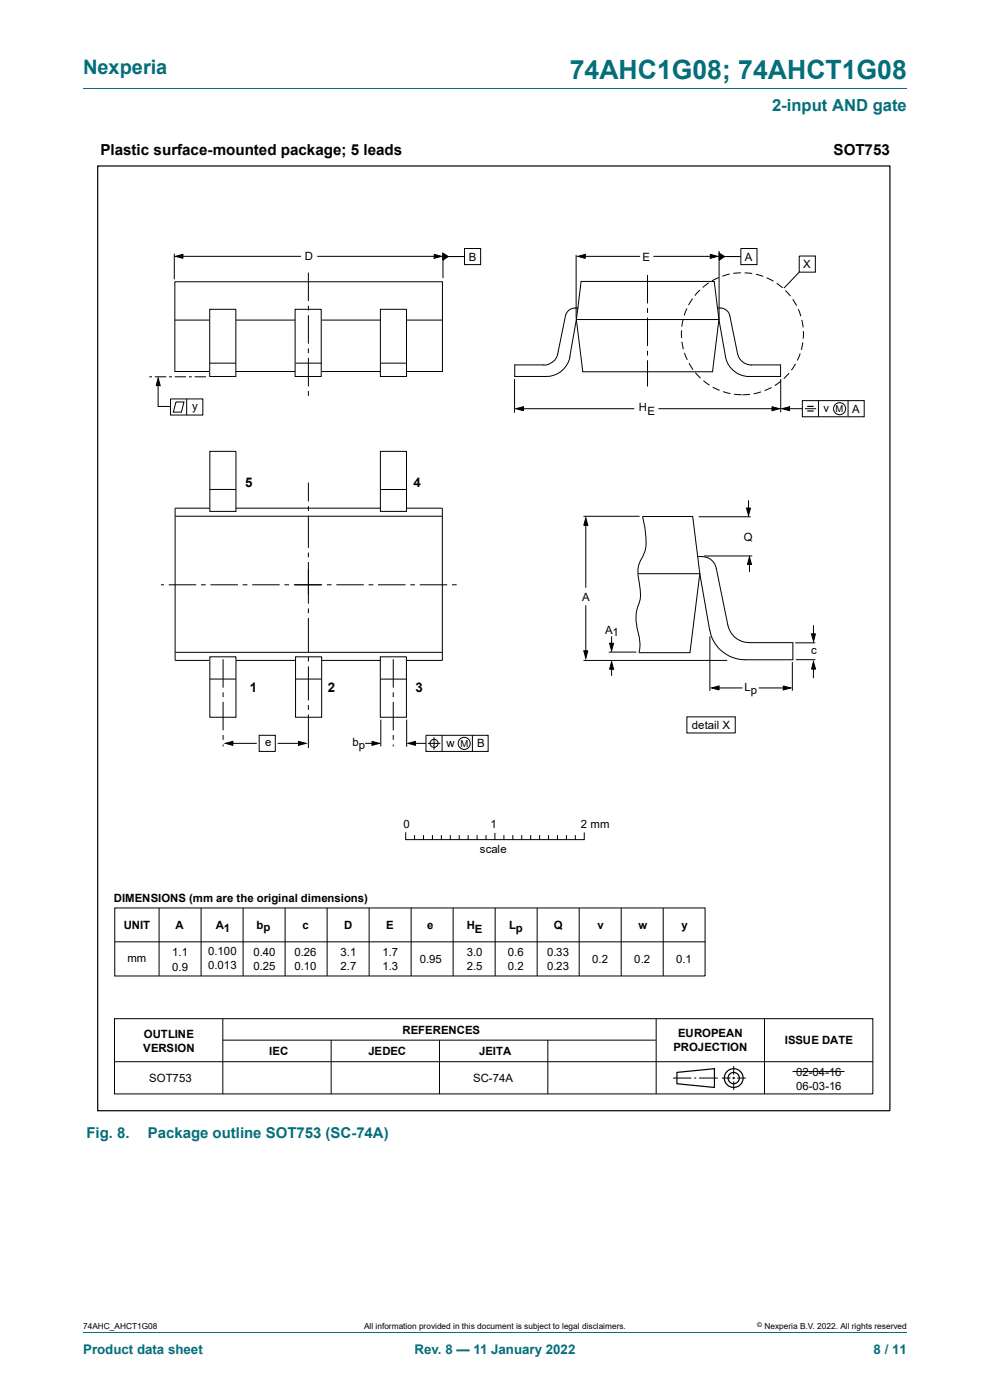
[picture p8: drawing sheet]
<svg xmlns="http://www.w3.org/2000/svg" width="210mm" height="297mm" viewBox="0 0 210 297" stroke-linecap="round" stroke-linejoin="round" font-family="sans-serif">
<path d="M17.6 18.8h174.8" fill="none" stroke="#036f7b" stroke-width=".21"/>
<g fill="none" stroke="#000" stroke-width=".21">
<path d="M37 53.8v5.5M37.1 59.8h56.8v19h-56.8zM37.2 54.4l1.6-.4v.8zM38.2 54.4h25.7M67.3 54.4h25.5M92.1 54l1.6 .4-1.6 .4zM93.9 53.7l1.2 .7-1.2 .8zM94 53.9v5.1M94.5 54.4h4M98.5 52.7h3.5v3.4h-3.5zM122.2 54v13.5M122.6 54.4l1.6-.4v.8z"/>
<path d="M123.3 54.4h12.5M137.4 58.3v6.1M138.6 54.4h12.8M150.7 54l1.5 .4-1.5 .4zM152.5 58.9l-1.5 .7M152.5 53.2v14.5M152.5 53.7l1.2 .7-1.2 .8zM153.1 54.4h4M154.8 58.2l-1.6 .4M157.1 52.7h3.5v3.4h-3.5zM157.2 57.9l-1.6 .1M158 57.9l1.6 .1"/>
<path d="M160.3 58.2l1.6 .4M162.6 58.9l1.5 .8M169.5 54.3h3.5v3.4h-3.5zM169.5 57.7l-3.2 3.4M31.7 79.9h.5M32.8 79.9h2.5M35.9 79.9h.6M37.1 79.9h2.4M37.1 67.9h56.8M40.1 79.9h.6M41.3 79.9h2.4M137.4 65.4v1"/>
<path d="M137.4 67.4v6M137.4 74.4v1M137.4 76.4v5.6M144.6 70.1v1.6M144.6 72.5l.3 1.6M144.9 67.7l-.3 1.6M145.2 74.8l.6 1.5M145.7 65.4l-.6 1.5M146.1 77.1l.9 1.3M146.9 63.3l-.9 1.4M147.5 79l1.1 1.2M148.5 61.5l-1.1 1.2"/>
<path d="M150.3 60l-1.2 1M164.8 60.1l1.2 1M166.6 61.6l1.1 1.2M167.4 79.2l-1.1 1.1M168.2 63.5l.8 1.3M168.8 77.2l-.9 1.3M169.3 65.6l.6 1.5M169.7 75l-.6 1.5M170.1 67.9l.3 1.5M170.3 72.6l-.3 1.6M170.4 70.2v1.7M33.5 80.7v5.5h2.7"/>
<path d="M33.6 80.2l.4 1.6h-.9zM36.2 84.6h6.8v3.4h-6.8zM37.3 85.3h1.7l-.5 2.1h-1.7zM39.6 84.6v3.4M44.5 95.8h5.6v12.7h-5.6zM80.7 95.8h5.5v12.7h-5.5zM109.1 80.4v7.2M109.4 86.7l1.6-.4v.8zM110.2 86.7h24.4M139.7 86.7h24.6M149.2 80.8l1.3 .9M151.2 82.1l1.4 .7"/>
<path d="M153.4 83.1l1.5 .4M155.7 83.6l1.6 .2M159.1 83.7l-1.6 .1M161.4 83.1l-1.5 .4M163.7 82.2l-1.5 .7M163.8 86.3l1.5 .4-1.5 .4zM165.6 80.4v7.1M165.7 80.8l-1.4 1M165.9 86.7l1.6-.4v.8zM166.8 86.7h3.4M170.2 85h13.1v3.4h-13.1zM170.8 86.7h2.3"/>
<path d="M173.6 85v3.4M179.9 85v3.4M37.2 109.5h56.6M44.5 107.8h-7.4v32.3h7.2M44.5 103.8h5.6M50 107.8h30.7M65.4 102.4v4M65.4 107.4v1M65.4 109.4v6.8M65.4 117.2v1M65.4 119.2v8.9M80.7 103.8h5.5"/>
<path d="M86.2 107.8h7.6v32.3h-7.6M123.8 109.5h11.9M124.3 109.9l.4 1.5h-.9zM124.3 111.1v13.6M136.3 109.6a17.6 17.6 0 0 1 .5 7.3l-.8 1.8a5.3 5.3 0 0 0-.6 3.9l.3 1.5a7.4 7.4 0 0 1-.6 5.1 11 11 0 0 0 .5 5.9 6.6 6.6 0 0 1-.1 3.3M148.2 109.6h11M149.4 117.9h10.2M158.3 107.8h.9l-.4 1.6zM158.8 106.2v2.4M159 118.2l.4 1.5h-.8zM159 118.9v2.4M34.1 124.1h.7"/>
<path d="M35.8 124.1h5.8M37.2 138.4h56.6M42.6 124.1h1M44.5 139.3h5.6v12.9h-5.6zM44.6 124.1h5.9M47.3 139.9v6M51.5 124.1h1M53.5 124.1h5.8M60.3 124.1h1M62.3 124.1h6M62.7 139.3h5.5v12.9h-5.5zM65.4 129.1v1"/>
<path d="M65.4 131.1v7.2M65.4 139.3v1M69.3 124.1h1M71.3 124.1h5.9M78.2 124.1h1M80.2 124.1h5.8M80.7 139.3h5.5v12.9h-5.5zM83.4 139.9v6M87 124.1h1M89 124.1h5.9M95.9 124.1h1M123.8 138.1h.9l-.4 1.5z"/>
<path d="M124.3 128.4v10.3M129.1 138.3h5.9M129.3 136.5h.9l-.5 1.6zM129.7 135v2.6M150.6 135v11.6M172.1 134.5h.9l-.4 1.6zM172.6 132.6v3M172.9 136.4h-4.2M172.9 139.9h-4.1M44.5 144.1h5.6M47.3 146.9v1M47.3 148.9v6"/>
<path d="M47.3 155.9v1M47.3 157.9v.4M47.8 157.7l1.6-.4v.8zM48.7 157.7h5.8M50.1 140.1h12.6M55 156h3.4v3.4h-3.4zM58.9 157.7h5.2M62.7 144.1h5.5M63.3 157.3l1.6 .4-1.6 .4zM65.4 141.3v7.3M65.4 149.6v1M65.4 151.6v7.1"/>
<path d="M68.3 140.1h12.4M77.5 157.7h2.2M78.9 157.3l1.6 .4-1.6 .4zM80.7 144.1h5.5M80.8 152.7v5.7M83.4 146.9v1M83.4 148.9v6M83.4 155.9v1M83.4 157.9v.4M86.3 152.7v5.7M86.5 157.7l1.6-.4v.8zM87.4 157.7h3"/>
<path d="M90.4 156h13.1v3.4h-13.1zM90.8 157.7h2.6M92.1 156.4v2.6M93.8 156v3.4M100.2 156v3.4M123.8 140.1h30.5M129.7 140.4l.5 1.6h-.9zM129.7 141.4v2M145.7 152.1h10.3v3.4h-10.3zM150.9 145.9l1.6-.4v.9zM151.9 145.9h5.6M160.9 145.9h5.7"/>
<path d="M166.2 145.5l1.5 .4-1.5 .5zM168.1 140.5v6M172.5 140.4l.5 1.5-.9 .1zM172.6 141.3l-.1 2.6M86.1 176.7v1.4h37.8v-1.4M87.9 177.3v.8M89.8 177.3v.8M91.7 177.3v.8M93.6 177.3v.8M95.5 177.3v.8M97.4 177.3v.8M99.3 177.3v.8"/>
<path d="M101.2 177.3v.8M103.1 177.3v.8M105 176.8v1.3M106.9 177.3v.8M108.8 177.3v.8M110.7 177.3v.8M112.6 177.3v.8M114.5 177.3v.8M116.4 177.3v.8M118.3 177.3v.8M120.1 177.3v.8M122 177.3v.8"/>
<path d="M24.3 216.1h160.8v16h-160.8zM47.3 216.1v16M139.2 216.1v16M162.2 216.1v16M24.3 225.2h160.8M47.3 220.7h91.8M70.2 220.7v11.4M93.2 220.7v11.4M116.2 220.7v11.4M142.7 228.7h4M147.2 228.7h.5M148.3 228.7h3.9"/>
<path d="M153.1 228.7h1.9M155.4 228.7h.5M155.6 226.1v1.9M155.6 228.4v.5M155.6 229.4v1.8M156.4 228.7h1.8"/>
<circle cx="178.1" cy="86.7" r="1.28"/>
<circle cx="92.1" cy="157.7" r=".86"/>
<circle cx="98.5" cy="157.7" r="1.28"/>
</g>
<g fill="none" stroke="#000" stroke-width=".25">
<path d="M20.7 35.2h168.1v200.4h-168.1zM171.2 86.2h1.4M171.2 87.2h1.4M143.6 227.5l7.9-.8v4l-7.9-.8z"/>
<circle cx="155.6" cy="228.7" r="1.99"/>
<circle cx="155.6" cy="228.7" r="1.2"/>
</g>
<g fill="#000">
<path d="M37.2 54.4l1.6-.4v.8zM92.1 54l1.6 .4-1.6 .4zM93.9 53.7l1.2 .7-1.2 .8zM122.6 54.4l1.6-.4v.8zM150.7 54l1.5 .4-1.5 .4zM152.5 53.7l1.2 .7-1.2 .8zM33.6 80.2l.4 1.6h-.9zM109.4 86.7l1.6-.4v.8zM163.8 86.3l1.5 .4-1.5 .4zM165.9 86.7l1.6-.4v.8zM124.3 109.9l.4 1.5h-.9zM159 118.2l.4 1.5h-.8z"/>
<path d="M158.3 107.8h.9l-.4 1.6zM123.8 138.1h.9l-.4 1.5zM129.3 136.5h.9l-.5 1.6zM172.1 134.5h.9l-.4 1.6zM47.8 157.7l1.6-.4v.8zM63.3 157.3l1.6 .4-1.6 .4zM78.9 157.3l1.6 .4-1.6 .4zM86.5 157.7l1.6-.4v.8zM129.7 140.4l.5 1.6h-.9zM150.9 145.9l1.6-.4v.9zM166.2 145.5l1.5 .4-1.5 .5zM172.5 140.4l.5 1.5-.9 .1z"/>
</g>
<path d="M80.7 65.6h5.5v14.3h-5.5z" fill="#fff"/>
<path d="M80.7 65.6h5.5v14.3h-5.5zM80.8 77h5.5" fill="none" stroke="#000" stroke-width=".21"/>
<path d="M62.6 65.6h5.5v14.3h-5.5z" fill="#fff"/>
<path d="M62.6 65.6h5.5v14.3h-5.5z" fill="none" stroke="#000" stroke-width=".21"/>
<path d="M44.5 65.6h5.5v14.3h-5.5z" fill="#fff"/>
<g fill="none" stroke="#000" stroke-width=".21">
<path d="M65.4 57.8v6.1M44.5 65.6h5.5v14.3h-5.5zM44.5 77h5.5M62.7 77h5.5M65.4 64.9v1M65.4 66.9v6M65.4 73.9v1M65.4 75.9v6.1M120.9 75.7a5.1 5.1 0 0 1-5 4.2h-6.7v-2.5h6.2M122.3 67.8l-1.4 7.9M122.3 67.8l1.3 11.1h27.5l1.4-11.1M122.3 67.8h30.2"/>
<path d="M122.6 65.3a2.22 2.22 0 0 0-2.7 1.7l-1.6 8.1a2.93 2.93 0 0 1-2.9 2.4M122.6 65.3l.7-5.6h28.2l1 8.1M122.6 65.3l-.3 2.5M152.2 65.3h.6M152.5 67.8l1.4 7.9a5.1 5.1 0 0 0 5 4.2h6.7v-2.5h-6.2M152.9 65.3a2.08 2.08 0 0 1 1.9 1.7l1.7 8.1a3 3 0 0 0 2.9 2.4M65.4 83v1M136.4 109.6h10.5l1.5 12.1M148 118.1a3.3 3.3 0 0 1 3.9 2.5l2.5 12.1a4.5 4.5 0 0 0 4.5 3.6M135.4 121.7h13M148.4 121.7l2.2 12a7.6 7.6 0 0 0 7.4 6.3M148.4 121.7l-2 16.8h-10.8"/>
<path d="M158.9 136.3h9.3v3.7h-10.2M24.3 192.6h125.3v14.4h-125.3zM24.4 199.8h125.3M33.7 192.6v14.4M42.7 192.6v14.4M51.6 192.6v14.4M60.5 192.6v14.4M69.4 192.6v14.4M78.3 192.6v14.4M87.2 192.6v14.4M96.1 192.6v14.4M105 192.6v14.4"/>
<path d="M113.9 192.6v14.4M122.9 192.6v14.4M131.8 192.6v14.4M140.7 192.6v14.4M168.1 227.3h11"/>
</g>
<path d="M17.6 282.6h174.8" fill="none" stroke="#036f7b" stroke-width=".21"/>
<text font-size="5.6" fill="#036f7b" x="120.9" y="16.8">74AHC1G08; 74AHCT1G08</text>
<text font-size="4.2" fill="#036f7b" x="17.6" y="15.6">Nexperia</text>
<text font-size="3.5" fill="#036f7b" x="163.8" y="23.7">2-input AND gate</text>
<g font-size="3.2">
<text x="21.3" y="32.9">Plastic surface-mounted package; 5 leads</text>
<text x="176.8" y="32.9">SOT753</text>
</g>
<g font-size="3.2" fill="#036f7b">
<text x="18.3" y="241.3">Fig. 8.</text>
<text x="31.3" y="241.3">Package outline SOT753 (SC-74A)</text>
</g>
<g font-size="2.8">
<text x="52" y="103.3">5</text>
<text x="87.7" y="103.3">4</text>
<text x="53" y="146.8">1</text>
<text x="69.6" y="146.8">2</text>
<text x="88.1" y="146.8">3</text>
</g>
<g font-size="2.8" fill="#036f7b">
<text x="17.6" y="287.2">Product data sheet</text>
<text x="87.9" y="287.2">Rev. 8 — 11 January 2022</text>
<text x="185.3" y="287.2">8 / 11</text>
</g>
<g font-size="2.4">
<text x="64.7" y="55.2">D</text>
<text x="99.5" y="55.3">B</text>
<text x="136.3" y="55.3">E</text>
<text x="158" y="55.3">A</text>
<text x="170.4" y="56.9">X</text>
<text x="40.8" y="86.9">y</text>
<text x="135.5" y="87.3">H</text>
<text x="137.3" y="88.1">E</text>
<text x="174.7" y="87.4">v</text>
<text x="180.7" y="87.5">A</text>
<text x="157.8" y="114.7">Q</text>
<text x="123.5" y="127.4">A</text>
<text x="128.4" y="134.4">A1</text>
<text x="172" y="138.8">c</text>
<text x="158" y="146.7">Lp</text>
<text x="146.8" y="154.7">detail X</text>
<text x="56.2" y="158.3">e</text>
<text x="74.8" y="158.3">b</text>
<text x="76.1" y="158.9">p</text>
<text x="94.7" y="158.4">w</text>
<text x="101.2" y="158.4">B</text>
<text x="85.6" y="175.6">0</text>
<text x="104" y="175.6">1</text>
<text x="123.2" y="175.6">2 mm</text>
<text x="101.8" y="180.9">scale</text>
<text x="24.2" y="191.4">DIMENSIONS (mm are the original dimensions)</text>
<text x="26.3" y="197.1">UNIT</text>
<text x="37.2" y="197.1">A</text>
<text x="45.7" y="197.1">A1</text>
<text x="54.4" y="197.1">bp</text>
<text x="64.2" y="197.1">c</text>
<text x="73" y="197.1">D</text>
<text x="81.9" y="197.1">E</text>
<text x="90.6" y="197.1">e</text>
<text x="99" y="197.1">H</text>
<text x="100.7" y="197.9">E</text>
<text x="108" y="197.1">L</text>
<text x="109.4" y="197.7">p</text>
<text x="117.5" y="197.1">Q</text>
<text x="126.7" y="197.1">v</text>
<text x="135.4" y="197.1">w</text>
<text x="144.6" y="197.1">y</text>
<text x="36.5" y="202.9">1.1</text>
<text x="44.2" y="202.7">0.100</text>
<text x="53.7" y="202.8">0.40</text>
<text x="62.4" y="202.9">0.26</text>
<text x="72.2" y="202.9">3.1</text>
<text x="81.1" y="202.9">1.7</text>
<text x="99" y="202.9">3.0</text>
<text x="107.7" y="202.9">0.6</text>
<text x="116" y="202.9">0.33</text>
<text x="27" y="204.1">mm</text>
<text x="36.5" y="205.9">0.9</text>
<text x="44.2" y="205.6">0.013</text>
<text x="53.7" y="205.7">0.25</text>
<text x="62.4" y="205.8">0.10</text>
<text x="72.2" y="205.8">2.7</text>
<text x="81.1" y="205.8">1.3</text>
<text x="89.1" y="204.2">0.95</text>
<text x="99" y="205.8">2.5</text>
<text x="107.7" y="205.8">0.2</text>
<text x="116" y="205.8">0.23</text>
<text x="125.6" y="204.2">0.2</text>
<text x="134.5" y="204.2">0.2</text>
<text x="143.4" y="204.2">0.1</text>
<text x="30.5" y="220.3">OUTLINE</text>
<text x="85.4" y="219.3">REFERENCES</text>
<text x="143.9" y="220.1">EUROPEAN</text>
<text x="166.5" y="221.5">ISSUE DATE</text>
<text x="30.4" y="223.2">VERSION</text>
<text x="57.1" y="223.9">IEC</text>
<text x="78.1" y="223.9">JEDEC</text>
<text x="101.6" y="223.9">JEITA</text>
<text x="142.8" y="223">PROJECTION</text>
<text x="31.7" y="229.5">SOT753</text>
<text x="100.4" y="229.5">SC-74A</text>
<text x="168.9" y="228.3">02-04-16</text>
<text x="168.9" y="231.3">06-03-16</text>
</g>
<g font-size="2">
<text x="177.3" y="87.4">M</text>
<text x="97.7" y="158.4">M</text>
</g>
<g font-size="1.8">
<text x="17.6" y="282">74AHC_AHCT1G08</text>
<text x="77.2" y="282">All information provided in this document is subject to legal disclaimers.</text>
<text x="162.2" y="282">Nexperia B.V. 2022. All rights reserved</text>
</g>
<text font-size="1.4" x="160.6" y="281.6">©</text>
</svg>
